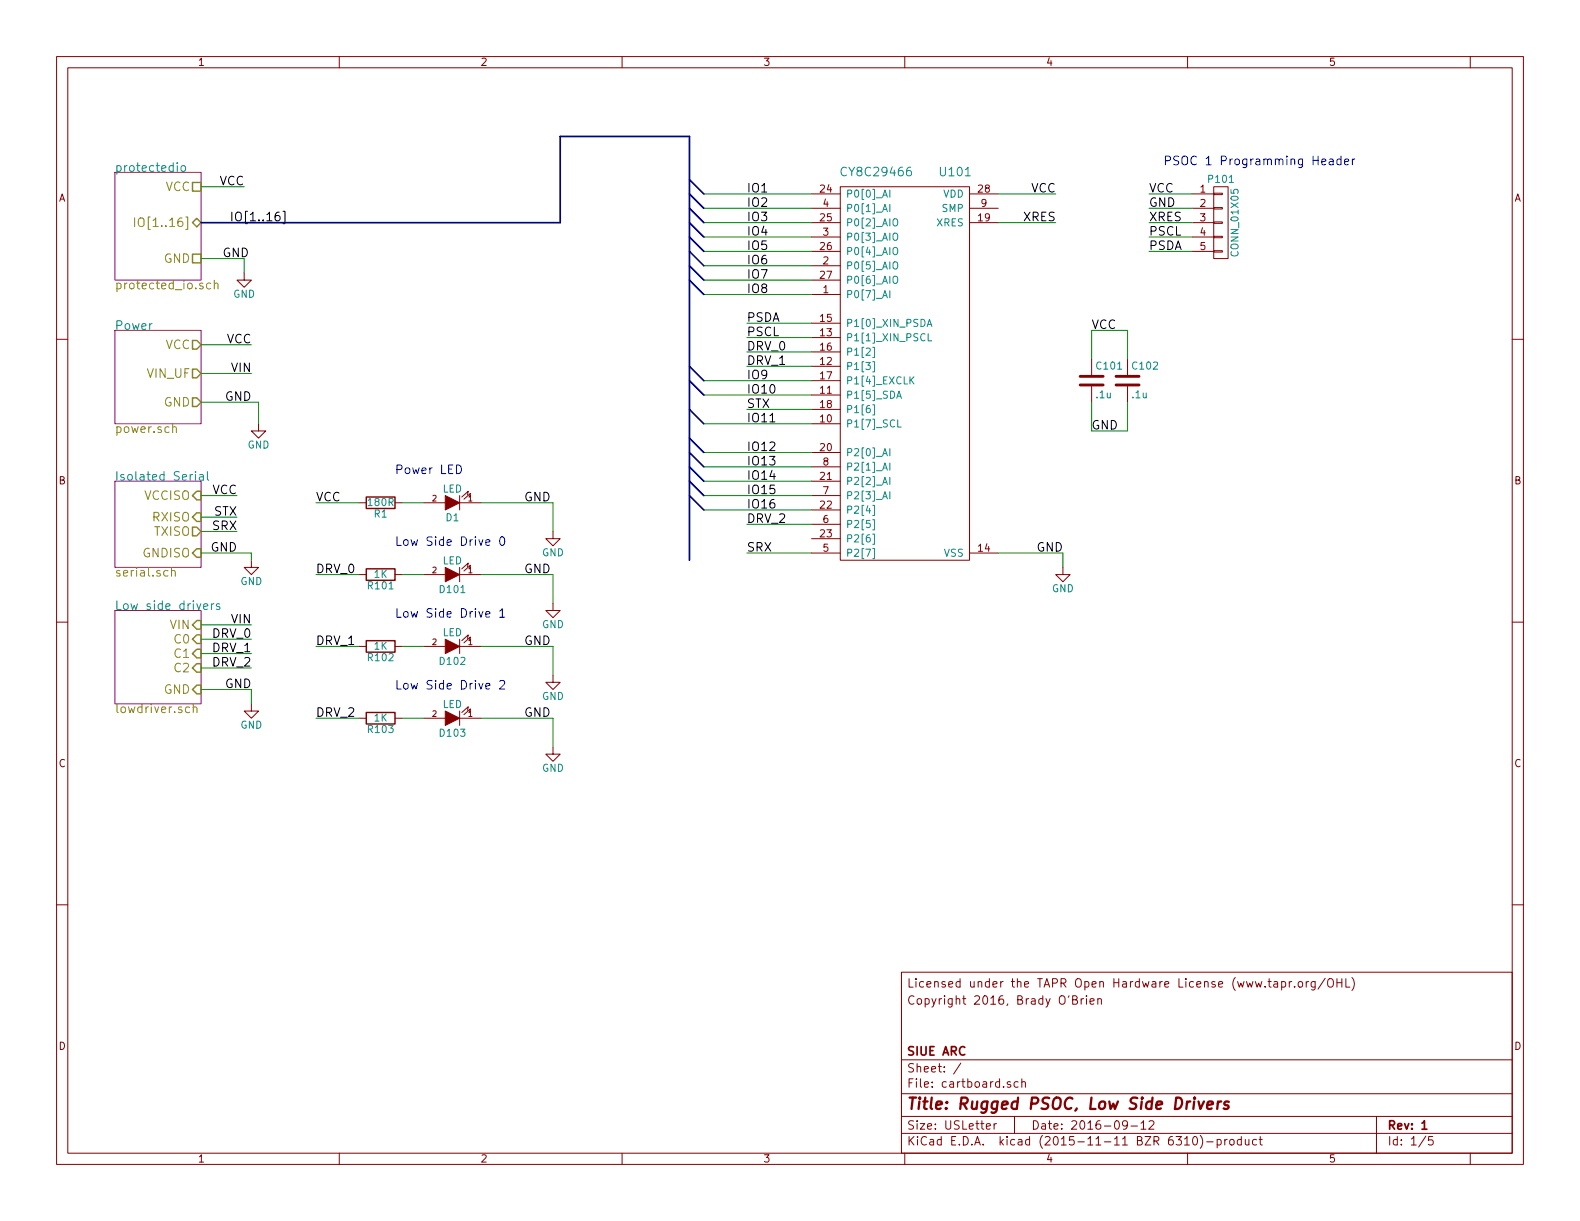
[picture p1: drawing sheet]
EESchema Schematic File Version 2
LIBS:power
LIBS:device
LIBS:transistors
LIBS:conn
LIBS:linear
LIBS:regul
LIBS:74xx
LIBS:cmos4000
LIBS:adc-dac
LIBS:memory
LIBS:xilinx
LIBS:microcontrollers
LIBS:dsp
LIBS:microchip
LIBS:analog_switches
LIBS:motorola
LIBS:texas
LIBS:intel
LIBS:audio
LIBS:interface
LIBS:digital-audio
LIBS:philips
LIBS:display
LIBS:cypress
LIBS:siliconi
LIBS:opto
LIBS:atmel
LIBS:contrib
LIBS:valves
LIBS:cartboard
LIBS:cartboard-cache
EELAYER 25 0
EELAYER END
$Descr USLetter 11000 8500
encoding utf-8
Sheet 1 5
Title "Rugged PSOC, Low Side Drivers"
Date "2016-09-12"
Rev "1"
Comp "SIUE ARC"
Comment1 ""
Comment2 ""
Comment3 "Copyright 2016, Brady O'Brien"
Comment4 "Licensed under the TAPR Open Hardware License (www.tapr.org/OHL)"
$EndDescr
$Sheet
S 800  1200 600  750 
U 56119D31
F0 "protectedio" 60
F1 "protected_io.sch" 60
F2 "GND" U R 1400 1800 60 
F3 "VCC" U R 1400 1300 60 
F4 "IO[1..16]" B R 1400 1550 60 
$EndSheet
Text Label 1700 1300 2    60   ~ 0
VCC
Text Label 1600 1550 0    60   ~ 0
IO[1..16]
Wire Bus Line
	1400 1550 3900 1550
Wire Wire Line
	1400 1300 1700 1300
Wire Wire Line
	1400 1800 1700 1800
Wire Wire Line
	1700 1800 1700 1900
$Comp
L GND #PWR01
U 1 1
P 1700 1900
F 0 "#PWR01" H 1700 1650 50  0001 C CNN
F 1 "GND" H 1700 1750 50  0000 C CNN
F 2 "" H 1700 1900 60  0000 C CNN
F 3 "" H 1700 1900 60  0000 C CNN
	1    1700 1900
	1    0    0    -1  
$EndComp
Text Label 1550 1800 0    60   ~ 0
GND
Text Label 1650 3450 2    60   ~ 0
VCC
Text Label 1650 3850 2    60   ~ 0
GND
Text Label 1650 3700 2    60   ~ 0
SRX
Text Label 1650 3600 2    60   ~ 0
STX
$Sheet
S 800  2300 600  650 
U 561555A2
F0 "Power" 60
F1 "power.sch" 60
F2 "VCC" O R 1400 2400 60 
F3 "VIN_UF" O R 1400 2600 60 
F4 "GND" O R 1400 2800 60 
$EndSheet
Wire Wire Line
	1400 2400 1750 2400
Text Label 1750 2400 2    60   ~ 0
VCC
Text Label 1750 2600 2    60   ~ 0
VIN
Text Label 1750 2800 2    60   ~ 0
GND
$Comp
L GND #PWR02
U 1 1
P 1800 2950
F 0 "#PWR02" H 1800 2700 50  0001 C CNN
F 1 "GND" H 1800 2800 50  0000 C CNN
F 2 "" H 1800 2950 60  0000 C CNN
F 3 "" H 1800 2950 60  0000 C CNN
	1    1800 2950
	1    0    0    -1  
$EndComp
Wire Wire Line
	1800 2950 1800 2800
Wire Wire Line
	1800 2800 1400 2800
Wire Wire Line
	1400 2600 1750 2600
$Comp
L CY8C29466 U101
U 1 1
P 5650 3850
F 0 "U101" H 6650 6500 60  0000 C CNN
F 1 "CY8C29466" H 6100 6500 60  0000 C CNN
F 2 "Housings_SSOP:SSOP-28_5.3x10.2mm_Pitch0.65mm" H 5650 3850 60  0001 C CNN
F 3 "" H 5650 3850 60  0000 C CNN
	1    5650 3850
	1    0    0    -1  
$EndComp
Wire Wire Line
	6950 1350 7350 1350
Text Label 7350 1350 2    60   ~ 0
VCC
Wire Wire Line
	6950 3850 7400 3850
Text Label 7400 3850 2    60   ~ 0
GND
Wire Wire Line
	7400 3850 7400 3950
$Comp
L GND #PWR03
U 1 1
P 7400 3950
F 0 "#PWR03" H 7400 3700 50  0001 C CNN
F 1 "GND" H 7400 3800 50  0000 C CNN
F 2 "" H 7400 3950 60  0000 C CNN
F 3 "" H 7400 3950 60  0000 C CNN
	1    7400 3950
	1    0    0    -1  
$EndComp
Wire Bus Line
	3900 1550 3900 950 
Wire Bus Line
	3900 950  4800 950 
Wire Bus Line
	4800 950  4800 3900
Text Label 5200 1350 0    60   ~ 0
IO1
Text Label 5200 1450 0    60   ~ 0
IO2
Text Label 5200 1550 0    60   ~ 0
IO3
Text Label 5200 1650 0    60   ~ 0
IO4
Text Label 5200 1750 0    60   ~ 0
IO5
Text Label 5200 1850 0    60   ~ 0
IO6
Text Label 5200 1950 0    60   ~ 0
IO7
Text Label 5200 2050 0    60   ~ 0
IO8
Wire Wire Line
	4900 2050 5650 2050
Wire Wire Line
	4900 1950 5650 1950
Wire Wire Line
	5650 1850 4900 1850
Wire Wire Line
	4900 1750 5650 1750
Wire Wire Line
	5650 1650 4900 1650
Wire Wire Line
	4900 1550 5650 1550
Wire Wire Line
	5650 1450 4900 1450
Wire Wire Line
	4900 1350 5650 1350
Entry Bus Bus
	4800 1950 4900 2050
Entry Bus Bus
	4800 1850 4900 1950
Entry Bus Bus
	4800 1750 4900 1850
Entry Bus Bus
	4800 1650 4900 1750
Entry Bus Bus
	4800 1550 4900 1650
Entry Bus Bus
	4800 1450 4900 1550
Entry Bus Bus
	4800 1350 4900 1450
Entry Bus Bus
	4800 1250 4900 1350
Wire Wire Line
	4900 3550 5650 3550
Wire Wire Line
	4900 3450 5650 3450
Wire Wire Line
	5650 3350 4900 3350
Wire Wire Line
	4900 3250 5650 3250
Wire Wire Line
	5650 3150 4900 3150
Wire Wire Line
	4900 2950 5650 2950
Wire Wire Line
	5650 2750 4900 2750
Wire Wire Line
	4900 2650 5650 2650
Entry Bus Bus
	4800 3450 4900 3550
Entry Bus Bus
	4800 3350 4900 3450
Entry Bus Bus
	4800 3250 4900 3350
Entry Bus Bus
	4800 3150 4900 3250
Entry Bus Bus
	4800 3050 4900 3150
Entry Bus Bus
	4800 2850 4900 2950
Entry Bus Bus
	4800 2650 4900 2750
Entry Bus Bus
	4800 2550 4900 2650
Text Label 5200 2650 0    60   ~ 0
IO9
Text Label 5200 2750 0    60   ~ 0
IO10
Text Label 5200 2950 0    60   ~ 0
IO11
Text Label 5200 3150 0    60   ~ 0
IO12
Text Label 5200 3250 0    60   ~ 0
IO13
Text Label 5200 3350 0    60   ~ 0
IO14
Text Label 5200 3450 0    60   ~ 0
IO15
Text Label 5200 3550 0    60   ~ 0
IO16
$Sheet
S 800  3350 600  600 
U 5614830B
F0 "Isolated Serial" 60
F1 "serial.sch" 60
F2 "VCCISO" I R 1400 3450 60 
F3 "RXISO" I R 1400 3600 60 
F4 "TXISO" O R 1400 3700 60 
F5 "GNDISO" I R 1400 3850 60 
$EndSheet
Text Label 5200 2850 0    60   ~ 0
STX
Wire Wire Line
	5200 2850 5650 2850
Text Label 5200 3850 0    60   ~ 0
SRX
Wire Wire Line
	5200 3850 5650 3850
Text Label 5200 2250 0    60   ~ 0
PSDA
Text Label 5200 2350 0    60   ~ 0
PSCL
Text Label 7350 1550 2    60   ~ 0
XRES
Wire Wire Line
	7350 1550 6950 1550
Wire Wire Line
	5200 2250 5650 2250
Wire Wire Line
	5200 2350 5650 2350
Wire Wire Line
	1400 3850 1750 3850
Wire Wire Line
	1400 3700 1650 3700
Wire Wire Line
	1650 3600 1400 3600
Wire Wire Line
	1650 3450 1400 3450
$Comp
L GND #PWR04
U 1 1
P 1750 3900
F 0 "#PWR04" H 1750 3650 50  0001 C CNN
F 1 "GND" H 1750 3750 50  0000 C CNN
F 2 "" H 1750 3900 60  0000 C CNN
F 3 "" H 1750 3900 60  0000 C CNN
	1    1750 3900
	1    0    0    -1  
$EndComp
Wire Wire Line
	1750 3850 1750 3900
$Comp
L CONN_01X05 P101
U 1 1
P 8500 1550
F 0 "P101" H 8500 1850 50  0000 C CNN
F 1 "CONN_01X05" V 8600 1550 50  0000 C CNN
F 2 "Pin_Headers:Pin_Header_Angled_1x05" H 8500 1550 60  0001 C CNN
F 3 "" H 8500 1550 60  0000 C CNN
F 4 "WM4203-ND" H 8500 1550 60  0001 C CNN "Part"
	1    8500 1550
	1    0    0    -1  
$EndComp
Text Notes 8100 1150 0    60   ~ 0
PSOC 1 Programming Header
Text Label 8000 1350 0    60   ~ 0
VCC
Text Label 8000 1450 0    60   ~ 0
GND
Text Label 8000 1550 0    60   ~ 0
XRES
Text Label 8000 1650 0    60   ~ 0
PSCL
Text Label 8000 1750 0    60   ~ 0
PSDA
Wire Wire Line
	8000 1350 8300 1350
Wire Wire Line
	8000 1450 8300 1450
Wire Wire Line
	8000 1550 8300 1550
Wire Wire Line
	8000 1650 8300 1650
Wire Wire Line
	8000 1750 8300 1750
$Sheet
S 800  4250 600  650 
U 561AF28C
F0 "Low side drivers" 60
F1 "lowdriver.sch" 60
F2 "C0" I R 1400 4450 60 
F3 "C1" I R 1400 4550 60 
F4 "VIN" I R 1400 4350 60 
F5 "GND" I R 1400 4800 60 
F6 "C2" I R 1400 4650 60 
$EndSheet
Wire Wire Line
	1400 4350 1750 4350
Text Label 1750 4350 2    60   ~ 0
VIN
Text Label 1750 4450 2    60   ~ 0
DRV_0
Text Label 1750 4550 2    60   ~ 0
DRV_1
Text Label 1750 4800 2    60   ~ 0
GND
Wire Wire Line
	1750 4450 1400 4450
Wire Wire Line
	1400 4550 1750 4550
$Comp
L GND #PWR05
U 1 1
P 1750 4900
F 0 "#PWR05" H 1750 4650 50  0001 C CNN
F 1 "GND" H 1750 4750 50  0000 C CNN
F 2 "" H 1750 4900 60  0000 C CNN
F 3 "" H 1750 4900 60  0000 C CNN
	1    1750 4900
	1    0    0    -1  
$EndComp
Text Label 5200 2450 0    60   ~ 0
DRV_0
Text Label 5200 2550 0    60   ~ 0
DRV_1
Wire Wire Line
	5200 2550 5650 2550
Wire Wire Line
	5650 2450 5200 2450
Text Label 5200 3650 0    60   ~ 0
DRV_2
Wire Wire Line
	5200 3650 5650 3650
Wire Wire Line
	1750 4900 1750 4800
Wire Wire Line
	1750 4800 1400 4800
Wire Wire Line
	1400 4650 1750 4650
Text Label 1750 4650 2    60   ~ 0
DRV_2
$Comp
L C C101
U 1 1
P 7600 2650
F 0 "C101" H 7625 2750 50  0000 L CNN
F 1 ".1u" H 7625 2550 50  0000 L CNN
F 2 "Capacitors_SMD:C_0603_HandSoldering" H 7638 2500 30  0001 C CNN
F 3 "" H 7600 2650 60  0000 C CNN
	1    7600 2650
	1    0    0    -1  
$EndComp
$Comp
L C C102
U 1 1
P 7850 2650
F 0 "C102" H 7875 2750 50  0000 L CNN
F 1 ".1u" H 7875 2550 50  0000 L CNN
F 2 "Capacitors_SMD:C_0603_HandSoldering" H 7888 2500 30  0001 C CNN
F 3 "" H 7850 2650 60  0000 C CNN
	1    7850 2650
	1    0    0    -1  
$EndComp
Wire Wire Line
	7600 2500 7600 2300
Wire Wire Line
	7600 2300 7850 2300
Wire Wire Line
	7850 2300 7850 2500
Wire Wire Line
	7600 2800 7600 3000
Wire Wire Line
	7600 3000 7850 3000
Wire Wire Line
	7850 3000 7850 2800
Text Label 7600 2300 0    60   ~ 0
VCC
Text Label 7600 3000 0    60   ~ 0
GND
$Comp
L LED D1
U 1 1
P 3150 3500
F 0 "D1" H 3150 3600 50  0000 C CNN
F 1 "LED" H 3150 3400 50  0000 C CNN
F 2 "LEDs:LED_0805" H 3150 3500 50  0001 C CNN
F 3 "" H 3150 3500 50  0000 C CNN
F 4 "APT2012SGC" H 3150 3500 60  0001 C CNN "Part"
	1    3150 3500
	-1   0    0    1   
$EndComp
$Comp
L R R1
U 1 1
P 2650 3500
F 0 "R1" V 2730 3500 50  0000 C CNN
F 1 "180R" V 2650 3500 50  0000 C CNN
F 2 "Resistors_SMD:R_0603_HandSoldering" V 2580 3500 50  0001 C CNN
F 3 "" H 2650 3500 50  0000 C CNN
	1    2650 3500
	0    1    1    0   
$EndComp
Wire Wire Line
	2800 3500 2950 3500
Wire Wire Line
	2500 3500 2200 3500
Wire Wire Line
	3350 3500 3850 3500
Wire Wire Line
	3850 3500 3850 3700
$Comp
L GND #PWR06
U 1 1
P 3850 3700
F 0 "#PWR06" H 3850 3450 50  0001 C CNN
F 1 "GND" H 3850 3550 50  0000 C CNN
F 2 "" H 3850 3700 60  0000 C CNN
F 3 "" H 3850 3700 60  0000 C CNN
	1    3850 3700
	1    0    0    -1  
$EndComp
Text Label 2200 3500 0    60   ~ 0
VCC
Text Label 3650 3500 0    60   ~ 0
GND
Text Notes 2750 3300 0    60   ~ 0
Power LED
$Comp
L LED D101
U 1 1
P 3150 4000
F 0 "D101" H 3150 4100 50  0000 C CNN
F 1 "LED" H 3150 3900 50  0000 C CNN
F 2 "LEDs:LED_0805" H 3150 4000 50  0001 C CNN
F 3 "" H 3150 4000 50  0000 C CNN
F 4 "APT2012SGC" H 3150 4000 60  0001 C CNN "Part"
	1    3150 4000
	-1   0    0    1   
$EndComp
$Comp
L R R101
U 1 1
P 2650 4000
F 0 "R101" V 2730 4000 50  0000 C CNN
F 1 "1K" V 2650 4000 50  0000 C CNN
F 2 "Resistors_SMD:R_0603_HandSoldering" V 2580 4000 50  0001 C CNN
F 3 "" H 2650 4000 50  0000 C CNN
	1    2650 4000
	0    1    1    0   
$EndComp
Wire Wire Line
	2800 4000 2950 4000
Wire Wire Line
	2500 4000 2200 4000
Wire Wire Line
	3350 4000 3850 4000
Wire Wire Line
	3850 4000 3850 4200
$Comp
L GND #PWR07
U 1 1
P 3850 4200
F 0 "#PWR07" H 3850 3950 50  0001 C CNN
F 1 "GND" H 3850 4050 50  0000 C CNN
F 2 "" H 3850 4200 60  0000 C CNN
F 3 "" H 3850 4200 60  0000 C CNN
	1    3850 4200
	1    0    0    -1  
$EndComp
Text Label 3650 4000 0    60   ~ 0
GND
Text Notes 2750 3800 0    60   ~ 0
Low Side Drive 0
Text Label 2200 4000 0    60   ~ 0
DRV_0
$Comp
L LED D102
U 1 1
P 3150 4500
F 0 "D102" H 3150 4600 50  0000 C CNN
F 1 "LED" H 3150 4400 50  0000 C CNN
F 2 "LEDs:LED_0805" H 3150 4500 50  0001 C CNN
F 3 "" H 3150 4500 50  0000 C CNN
F 4 "APT2012SGC" H 3150 4500 60  0001 C CNN "Part"
	1    3150 4500
	-1   0    0    1   
$EndComp
$Comp
L R R102
U 1 1
P 2650 4500
F 0 "R102" V 2730 4500 50  0000 C CNN
F 1 "1K" V 2650 4500 50  0000 C CNN
F 2 "Resistors_SMD:R_0603_HandSoldering" V 2580 4500 50  0001 C CNN
F 3 "" H 2650 4500 50  0000 C CNN
	1    2650 4500
	0    1    1    0   
$EndComp
Wire Wire Line
	2800 4500 2950 4500
Wire Wire Line
	2500 4500 2200 4500
Wire Wire Line
	3350 4500 3850 4500
Wire Wire Line
	3850 4500 3850 4700
$Comp
L GND #PWR08
U 1 1
P 3850 4700
F 0 "#PWR08" H 3850 4450 50  0001 C CNN
F 1 "GND" H 3850 4550 50  0000 C CNN
F 2 "" H 3850 4700 60  0000 C CNN
F 3 "" H 3850 4700 60  0000 C CNN
	1    3850 4700
	1    0    0    -1  
$EndComp
Text Label 3650 4500 0    60   ~ 0
GND
Text Label 2200 4500 0    60   ~ 0
DRV_1
$Comp
L LED D103
U 1 1
P 3150 5000
F 0 "D103" H 3150 5100 50  0000 C CNN
F 1 "LED" H 3150 4900 50  0000 C CNN
F 2 "LEDs:LED_0805" H 3150 5000 50  0001 C CNN
F 3 "" H 3150 5000 50  0000 C CNN
F 4 "APT2012SGC" H 3150 5000 60  0001 C CNN "Part"
	1    3150 5000
	-1   0    0    1   
$EndComp
$Comp
L R R103
U 1 1
P 2650 5000
F 0 "R103" V 2730 5000 50  0000 C CNN
F 1 "1K" V 2650 5000 50  0000 C CNN
F 2 "Resistors_SMD:R_0603_HandSoldering" V 2580 5000 50  0001 C CNN
F 3 "" H 2650 5000 50  0000 C CNN
	1    2650 5000
	0    1    1    0   
$EndComp
Wire Wire Line
	2800 5000 2950 5000
Wire Wire Line
	2500 5000 2200 5000
Wire Wire Line
	3350 5000 3850 5000
Wire Wire Line
	3850 5000 3850 5200
$Comp
L GND #PWR09
U 1 1
P 3850 5200
F 0 "#PWR09" H 3850 4950 50  0001 C CNN
F 1 "GND" H 3850 5050 50  0000 C CNN
F 2 "" H 3850 5200 60  0000 C CNN
F 3 "" H 3850 5200 60  0000 C CNN
	1    3850 5200
	1    0    0    -1  
$EndComp
Text Label 3650 5000 0    60   ~ 0
GND
Text Label 2200 5000 0    60   ~ 0
DRV_2
Text Notes 2750 4300 0    60   ~ 0
Low Side Drive 1
Text Notes 2750 4800 0    60   ~ 0
Low Side Drive 2
$EndSCHEMATC
